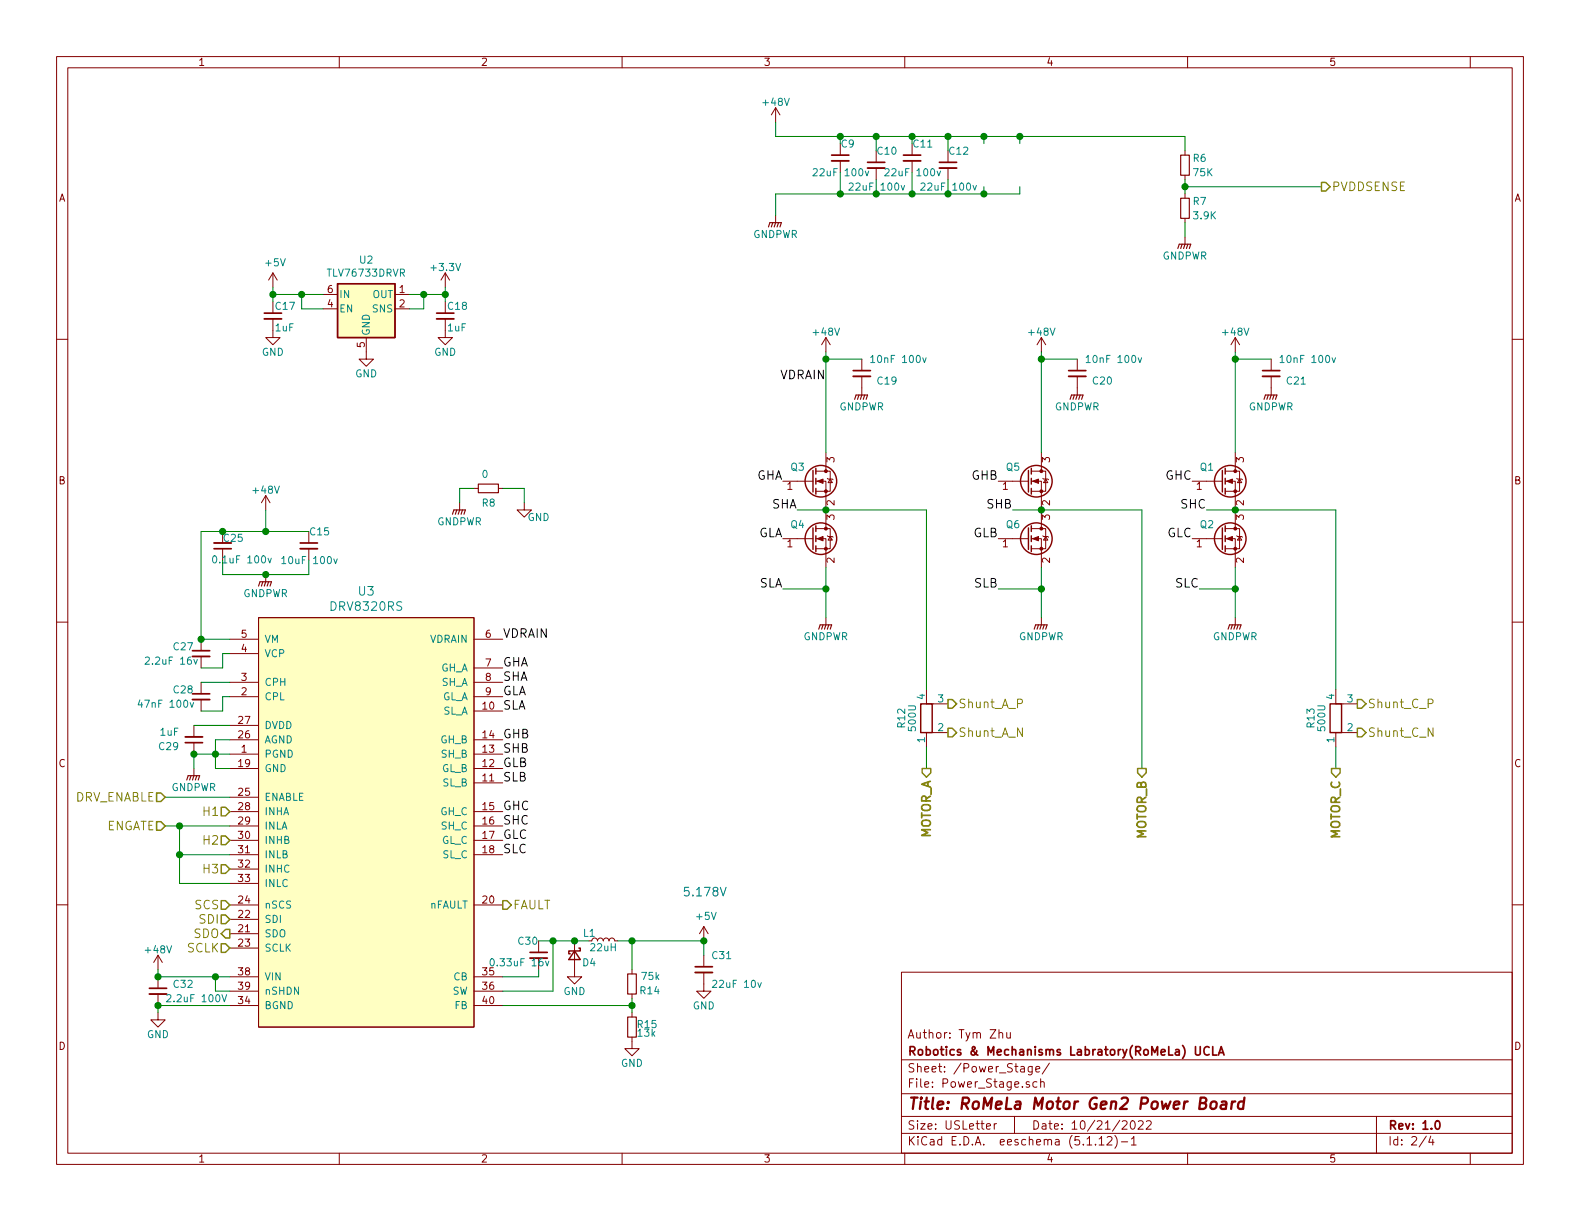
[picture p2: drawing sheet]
EESchema Schematic File Version 4
EELAYER 30 0
EELAYER END
$Descr USLetter 11000 8500
encoding utf-8
Sheet 2 4
Title "RoMeLa Motor Gen2 Power Board"
Date "10/21/2022"
Rev "1.0"
Comp "Robotics & Mechanisms Labratory(RoMeLa) UCLA"
Comment1 "Author: Tym Zhu"
Comment2 ""
Comment3 ""
Comment4 ""
$EndDescr
Text HLabel 1150 5750 0    60   Input ~ 0
ENGATE
Text HLabel 1600 5650 0    60   Input ~ 0
H1
Text HLabel 1600 5850 0    60   Input ~ 0
H2
Text HLabel 1600 6050 0    60   Input ~ 0
H3
Text HLabel 1600 6300 0    60   Input ~ 0
SCS
Text HLabel 1600 6600 0    60   Input ~ 0
SCLK
Text HLabel 1600 6400 0    60   Input ~ 0
SDI
Text HLabel 1600 6500 0    60   Output ~ 0
SDO
Text HLabel 3500 6300 2    60   Output ~ 0
FAULT
Text Label 3500 4650 0    60   ~ 0
GHA
Text Label 3500 4750 0    60   ~ 0
SHA
Text Label 3500 4950 0    60   ~ 0
SLA
Text Label 3500 4850 0    60   ~ 0
GLA
Text Label 3500 5350 0    60   ~ 0
GLB
Text Label 3500 5450 0    60   ~ 0
SLB
Text Label 3500 5250 0    60   ~ 0
SHB
Text Label 3500 5150 0    60   ~ 0
GHB
Text Label 3500 5650 0    60   ~ 0
GHC
Text Label 3500 5750 0    60   ~ 0
SHC
Text Label 3500 5950 0    60   ~ 0
SLC
Text Label 3500 5850 0    60   ~ 0
GLC
$Comp
L Motor_Gen2P-rescue:C_Small-Device C28
U 1 1
P 1400 4850
F 0 "C28" H 1200 4900 50  0000 L CNN
F 1 "47nF 100v" H 950 4800 50  0000 L CNN
F 2 "Capacitor_SMD:C_0603_1608Metric" H 1400 4850 50  0001 C CNN
F 3 "" H 1400 4850 50  0000 C CNN
	1    1400 4850
	1    0    0    -1  
$EndComp
$Comp
L Motor_Gen2P-rescue:C_Small-Device C25
U 1 1
P 1550 3800
F 0 "C25" H 1400 3750 50  0000 L CNN
F 1 "0.1uF 100v" H 1200 3900 50  0000 L CNN
F 2 "Capacitor_SMD:C_0603_1608Metric" H 1550 3800 50  0001 C CNN
F 3 "" H 1550 3800 50  0000 C CNN
	1    1550 3800
	-1   0    0    1   
$EndComp
$Comp
L Motor_Gen2P-rescue:C_Small-Device C27
U 1 1
P 1400 4550
F 0 "C27" H 1200 4600 50  0000 L CNN
F 1 "2.2uF 16v" H 1000 4500 50  0000 L CNN
F 2 "Capacitor_SMD:C_0603_1608Metric" H 1400 4550 50  0001 C CNN
F 3 "" H 1400 4550 50  0000 C CNN
	1    1400 4550
	1    0    0    -1  
$EndComp
$Comp
L Motor_Gen2P-rescue:C_Small-Device C29
U 1 1
P 1350 5150
F 0 "C29" H 1450 5200 50  0000 L CNN
F 1 "1uF" H 1450 5100 50  0000 L CNN
F 2 "Capacitor_SMD:C_0603_1608Metric" H 1350 5150 50  0001 C CNN
F 3 "" H 1350 5150 50  0000 C CNN
	1    1350 5150
	-1   0    0    1   
$EndComp
Text Label 5550 3550 2    60   ~ 0
SHA
Text Label 5450 3350 2    60   ~ 0
GHA
Text Label 5450 3750 2    60   ~ 0
GLA
Text Label 5450 4100 2    60   ~ 0
SLA
Wire Wire Line
	5750 4100 5450 4100
$Comp
L Motor_Gen2P-rescue:+48V-power #PWR029
U 1 1
P 5750 2450
F 0 "#PWR029" H 5750 2300 50  0001 C CNN
F 1 "+48V" H 5750 2590 50  0000 C CNN
F 2 "" H 5750 2450 50  0000 C CNN
F 3 "" H 5750 2450 50  0000 C CNN
	1    5750 2450
	1    0    0    -1  
$EndComp
$Comp
L Motor_Gen2P-rescue:C_Small-Device C19
U 1 1
P 6000 2600
F 0 "C19" H 6100 2550 50  0000 L CNN
F 1 "10nF 100v" H 6050 2700 50  0000 L CNN
F 2 "Capacitor_SMD:C_0603_1608Metric" H 6000 2600 50  0001 C CNN
F 3 "" H 6000 2600 50  0000 C CNN
	1    6000 2600
	1    0    0    -1  
$EndComp
Wire Wire Line
	5750 2450 5750 2500
Wire Wire Line
	6000 2500 5750 2500
Text HLabel 7950 5350 3    60   Output ~ 12
MOTOR_B
Text Label 7050 3550 2    60   ~ 0
SHB
Text Label 6950 3350 2    60   ~ 0
GHB
Text Label 6950 3750 2    60   ~ 0
GLB
Text Label 6950 4100 2    60   ~ 0
SLB
Wire Wire Line
	7250 4100 6950 4100
$Comp
L Motor_Gen2P-rescue:+48V-power #PWR030
U 1 1
P 7250 2450
F 0 "#PWR030" H 7250 2300 50  0001 C CNN
F 1 "+48V" H 7250 2590 50  0000 C CNN
F 2 "" H 7250 2450 50  0000 C CNN
F 3 "" H 7250 2450 50  0000 C CNN
	1    7250 2450
	1    0    0    -1  
$EndComp
$Comp
L Motor_Gen2P-rescue:C_Small-Device C20
U 1 1
P 7500 2600
F 0 "C20" H 7600 2550 50  0000 L CNN
F 1 "10nF 100v" H 7550 2700 50  0000 L CNN
F 2 "Capacitor_SMD:C_0603_1608Metric" H 7500 2600 50  0001 C CNN
F 3 "" H 7500 2600 50  0000 C CNN
	1    7500 2600
	1    0    0    -1  
$EndComp
Wire Wire Line
	7250 2450 7250 2500
Wire Wire Line
	7500 2500 7250 2500
Connection ~ 7250 2500
Text Label 8400 3550 2    60   ~ 0
SHC
Text Label 8300 3350 2    60   ~ 0
GHC
Text Label 8300 3750 2    60   ~ 0
GLC
Text Label 8350 4100 2    60   ~ 0
SLC
$Comp
L Motor_Gen2P-rescue:+48V-power #PWR031
U 1 1
P 8600 2450
F 0 "#PWR031" H 8600 2300 50  0001 C CNN
F 1 "+48V" H 8600 2590 50  0000 C CNN
F 2 "" H 8600 2450 50  0000 C CNN
F 3 "" H 8600 2450 50  0000 C CNN
	1    8600 2450
	1    0    0    -1  
$EndComp
$Comp
L Motor_Gen2P-rescue:C_Small-Device C21
U 1 1
P 8850 2600
F 0 "C21" H 8950 2550 50  0000 L CNN
F 1 "10nF 100v" H 8900 2700 50  0000 L CNN
F 2 "Capacitor_SMD:C_0603_1608Metric" H 8850 2600 50  0001 C CNN
F 3 "" H 8850 2600 50  0000 C CNN
	1    8850 2600
	1    0    0    -1  
$EndComp
Wire Wire Line
	8600 2450 8600 2500
Wire Wire Line
	8850 2500 8600 2500
Connection ~ 8600 2500
Text HLabel 9450 4900 2    60   Output ~ 0
Shunt_C_P
Text HLabel 9450 5100 2    60   Output ~ 0
Shunt_C_N
$Comp
L Motor_Gen2P-rescue:+48V-power #PWR021
U 1 1
P 5400 850
F 0 "#PWR021" H 5400 700 50  0001 C CNN
F 1 "+48V" H 5400 990 50  0000 C CNN
F 2 "" H 5400 850 50  0000 C CNN
F 3 "" H 5400 850 50  0000 C CNN
	1    5400 850 
	1    0    0    -1  
$EndComp
$Comp
L Motor_Gen2P-rescue:C_Small-Device C9
U 1 1
P 5850 1100
F 0 "C9" H 5850 1200 50  0000 L CNN
F 1 "22uF 100v" H 5650 1000 50  0000 L CNN
F 2 "Capacitor_SMD:C_2220_5650Metric" H 5850 1100 50  0001 C CNN
F 3 "" H 5850 1100 50  0000 C CNN
	1    5850 1100
	1    0    0    -1  
$EndComp
Wire Wire Line
	5400 850  5400 950 
Wire Wire Line
	5400 950  5850 950 
Wire Wire Line
	5850 1000 5850 950 
Connection ~ 5850 950 
Wire Wire Line
	5850 1200 5850 1350
Wire Wire Line
	5400 1350 5850 1350
$Comp
L Motor_Gen2P-rescue:R_Small-Device R6
U 1 1
P 8250 1150
F 0 "R6" H 8300 1200 50  0000 L CNN
F 1 "75K" H 8300 1100 50  0000 L CNN
F 2 "Resistor_SMD:R_0402_1005Metric" H 8250 1150 50  0001 C CNN
F 3 "" H 8250 1150 50  0000 C CNN
	1    8250 1150
	1    0    0    -1  
$EndComp
$Comp
L Motor_Gen2P-rescue:R_Small-Device R7
U 1 1
P 8250 1450
F 0 "R7" H 8300 1500 50  0000 L CNN
F 1 "3.9K" H 8300 1400 50  0000 L CNN
F 2 "Resistor_SMD:R_0402_1005Metric" H 8250 1450 50  0001 C CNN
F 3 "" H 8250 1450 50  0000 C CNN
	1    8250 1450
	1    0    0    -1  
$EndComp
Wire Wire Line
	8250 1550 8250 1650
Wire Wire Line
	8250 1250 8250 1300
Connection ~ 8250 1300
Wire Wire Line
	8250 950  8250 1050
Text HLabel 9200 1300 2    60   Output ~ 0
PVDDSENSE
$Comp
L Motor_Gen2P-rescue:GNDPWR-power #PWR035
U 1 1
P 3200 3500
F 0 "#PWR035" H 3200 3300 50  0001 C CNN
F 1 "GNDPWR" H 3200 3370 50  0000 C CNN
F 2 "" H 3200 3450 50  0000 C CNN
F 3 "" H 3200 3450 50  0000 C CNN
	1    3200 3500
	1    0    0    -1  
$EndComp
$Comp
L Motor_Gen2P-rescue:GNDPWR-power #PWR022
U 1 1
P 5400 1500
F 0 "#PWR022" H 5400 1300 50  0001 C CNN
F 1 "GNDPWR" H 5400 1370 50  0000 C CNN
F 2 "" H 5400 1450 50  0000 C CNN
F 3 "" H 5400 1450 50  0000 C CNN
	1    5400 1500
	1    0    0    -1  
$EndComp
$Comp
L Motor_Gen2P-rescue:GNDPWR-power #PWR032
U 1 1
P 6000 2700
F 0 "#PWR032" H 6000 2500 50  0001 C CNN
F 1 "GNDPWR" H 6000 2570 50  0000 C CNN
F 2 "" H 6000 2650 50  0000 C CNN
F 3 "" H 6000 2650 50  0000 C CNN
	1    6000 2700
	1    0    0    -1  
$EndComp
$Comp
L Motor_Gen2P-rescue:GNDPWR-power #PWR033
U 1 1
P 7500 2700
F 0 "#PWR033" H 7500 2500 50  0001 C CNN
F 1 "GNDPWR" H 7500 2570 50  0000 C CNN
F 2 "" H 7500 2650 50  0000 C CNN
F 3 "" H 7500 2650 50  0000 C CNN
	1    7500 2700
	1    0    0    -1  
$EndComp
$Comp
L Motor_Gen2P-rescue:GNDPWR-power #PWR034
U 1 1
P 8850 2700
F 0 "#PWR034" H 8850 2500 50  0001 C CNN
F 1 "GNDPWR" H 8850 2570 50  0000 C CNN
F 2 "" H 8850 2650 50  0000 C CNN
F 3 "" H 8850 2650 50  0000 C CNN
	1    8850 2700
	1    0    0    -1  
$EndComp
$Comp
L Motor_Gen2P-rescue:GNDPWR-power #PWR039
U 1 1
P 5750 4300
F 0 "#PWR039" H 5750 4100 50  0001 C CNN
F 1 "GNDPWR" H 5750 4170 50  0000 C CNN
F 2 "" H 5750 4250 50  0000 C CNN
F 3 "" H 5750 4250 50  0000 C CNN
	1    5750 4300
	1    0    0    -1  
$EndComp
$Comp
L Motor_Gen2P-rescue:GNDPWR-power #PWR040
U 1 1
P 7250 4300
F 0 "#PWR040" H 7250 4100 50  0001 C CNN
F 1 "GNDPWR" H 7250 4170 50  0000 C CNN
F 2 "" H 7250 4250 50  0000 C CNN
F 3 "" H 7250 4250 50  0000 C CNN
	1    7250 4300
	1    0    0    -1  
$EndComp
$Comp
L Motor_Gen2P-rescue:GNDPWR-power #PWR041
U 1 1
P 8600 4300
F 0 "#PWR041" H 8600 4100 50  0001 C CNN
F 1 "GNDPWR" H 8600 4170 50  0000 C CNN
F 2 "" H 8600 4250 50  0000 C CNN
F 3 "" H 8600 4250 50  0000 C CNN
	1    8600 4300
	1    0    0    -1  
$EndComp
$Comp
L Motor_Gen2P-rescue:GND-power #PWR036
U 1 1
P 3650 3500
F 0 "#PWR036" H 3650 3250 50  0001 C CNN
F 1 "GND" H 3750 3400 50  0000 C CNN
F 2 "" H 3650 3500 50  0000 C CNN
F 3 "" H 3650 3500 50  0000 C CNN
	1    3650 3500
	1    0    0    -1  
$EndComp
Wire Wire Line
	3200 3500 3200 3400
Wire Wire Line
	3650 3400 3650 3500
Wire Wire Line
	5750 4100 5750 4300
Wire Wire Line
	7250 4100 7250 4300
Wire Wire Line
	5400 1350 5400 1500
Wire Wire Line
	8250 1300 8250 1350
$Comp
L Motor_Gen2P-rescue:+48V-power #PWR?
U 1 1
P 1100 6750
AR Path="/5E32DB76" Ref="#PWR?"  Part="1" 
AR Path="/58280BEC/5E32DB76" Ref="#PWR044"  Part="1" 
F 0 "#PWR044" H 1100 6600 50  0001 C CNN
F 1 "+48V" H 1100 6890 50  0000 C CNN
F 2 "" H 1100 6750 50  0000 C CNN
F 3 "" H 1100 6750 50  0000 C CNN
	1    1100 6750
	1    0    0    -1  
$EndComp
$Comp
L Motor_Gen2P-rescue:C_Small-Device C?
U 1 1
P 1100 6900
AR Path="/5E32DB7C" Ref="C?"  Part="1" 
AR Path="/58280BEC/5E32DB7C" Ref="C32"  Part="1" 
F 0 "C32" H 1200 6950 50  0000 L CNN
F 1 "2.2uF 100V" H 1150 6850 50  0000 L CNN
F 2 "Capacitor_SMD:C_1206_3216Metric" H 1100 6900 50  0001 C CNN
F 3 "" H 1100 6900 50  0000 C CNN
	1    1100 6900
	1    0    0    -1  
$EndComp
$Comp
L Motor_Gen2P-rescue:GND-power #PWR?
U 1 1
P 1100 7050
AR Path="/5E32DB82" Ref="#PWR?"  Part="1" 
AR Path="/58280BEC/5E32DB82" Ref="#PWR047"  Part="1" 
F 0 "#PWR047" H 1100 6800 50  0001 C CNN
F 1 "GND" H 1100 6900 50  0000 C CNN
F 2 "" H 1100 7050 50  0000 C CNN
F 3 "" H 1100 7050 50  0000 C CNN
	1    1100 7050
	1    0    0    -1  
$EndComp
Wire Wire Line
	1100 6750 1100 6800
Wire Wire Line
	1100 6800 1500 6800
Wire Wire Line
	1100 7050 1100 7000
Wire Wire Line
	1100 7000 1600 7000
$Comp
L Motor_Gen2P-rescue:DRV8320RS-RoMeLa_Motor U3
U 1 1
P 1800 4300
F 0 "U3" H 2550 4487 60  0000 C CNN
F 1 "DRV8320RS" H 2550 4381 60  0000 C CNN
F 2 "Package_DFN_QFN:Texas_S-PVQFN-N40_EP4.15x4.15mm" H 2350 4050 60  0001 C CNN
F 3 "" H 2350 4050 60  0001 C CNN
	1    1800 4300
	1    0    0    -1  
$EndComp
Wire Wire Line
	1600 5750 1250 5750
Wire Wire Line
	1600 5950 1250 5950
Wire Wire Line
	1250 5950 1250 5750
Connection ~ 1250 5750
Wire Wire Line
	1250 5750 1150 5750
Wire Wire Line
	1600 6150 1250 6150
Wire Wire Line
	1250 6150 1250 5950
Connection ~ 1250 5950
Text Label 3500 4450 0    60   ~ 0
VDRAIN
Text Label 5750 2650 2    60   ~ 0
VDRAIN
Connection ~ 1100 6800
Connection ~ 1100 7000
$Comp
L Motor_Gen2P-rescue:L_Small-Device L?
U 1 1
P 4200 6550
AR Path="/5E32DBC7" Ref="L?"  Part="1" 
AR Path="/58280BEC/5E32DBC7" Ref="L1"  Part="1" 
F 0 "L1" V 4250 6600 50  0000 L CNN
F 1 "22uH" V 4150 6450 50  0000 L CNN
F 2 "RoMeLa_Motor:L_Taiyo-Yuden_DND4040WK" H 4200 6550 50  0001 C CNN
F 3 "" H 4200 6550 50  0000 C CNN
	1    4200 6550
	0    -1   -1   0   
$EndComp
$Comp
L Motor_Gen2P-rescue:C_Small-Device C?
U 1 1
P 3750 6650
AR Path="/5E32DBC1" Ref="C?"  Part="1" 
AR Path="/58280BEC/5E32DBC1" Ref="C30"  Part="1" 
F 0 "C30" H 3600 6750 50  0000 L CNN
F 1 "0.33uF 16v" H 3400 6600 50  0000 L CNN
F 2 "Capacitor_SMD:C_0603_1608Metric" H 3750 6650 50  0001 C CNN
F 3 "" H 3750 6650 50  0000 C CNN
	1    3750 6650
	1    0    0    -1  
$EndComp
$Comp
L Motor_Gen2P-rescue:D_Schottky_Small-Device D?
U 1 1
P 4000 6650
AR Path="/5E32DBBB" Ref="D?"  Part="1" 
AR Path="/58280BEC/5E32DBBB" Ref="D4"  Part="1" 
F 0 "D4" V 4050 6700 50  0000 L CNN
F 1 "D_Schottky_Small" H 3720 6570 50  0001 L CNN
F 2 "Diode_SMD:D_TUMD2" V 4000 6650 50  0001 C CNN
F 3 "" V 4000 6650 50  0000 C CNN
	1    4000 6650
	0    1    1    0   
$EndComp
$Comp
L Motor_Gen2P-rescue:GND-power #PWR?
U 1 1
P 4900 6850
AR Path="/5E32DBB5" Ref="#PWR?"  Part="1" 
AR Path="/58280BEC/5E32DBB5" Ref="#PWR046"  Part="1" 
F 0 "#PWR046" H 4900 6600 50  0001 C CNN
F 1 "GND" H 4900 6700 50  0000 C CNN
F 2 "" H 4900 6850 50  0000 C CNN
F 3 "" H 4900 6850 50  0000 C CNN
	1    4900 6850
	1    0    0    -1  
$EndComp
$Comp
L Motor_Gen2P-rescue:R_Small-Device R?
U 1 1
P 4400 7150
AR Path="/5E32DBAF" Ref="R?"  Part="1" 
AR Path="/58280BEC/5E32DBAF" Ref="R15"  Part="1" 
F 0 "R15" H 4430 7170 50  0000 L CNN
F 1 "13k" H 4430 7110 50  0000 L CNN
F 2 "Resistor_SMD:R_0402_1005Metric" H 4400 7150 50  0001 C CNN
F 3 "" H 4400 7150 50  0000 C CNN
	1    4400 7150
	1    0    0    -1  
$EndComp
$Comp
L Motor_Gen2P-rescue:R_Small-Device R?
U 1 1
P 4400 6850
AR Path="/5E32DBA9" Ref="R?"  Part="1" 
AR Path="/58280BEC/5E32DBA9" Ref="R14"  Part="1" 
F 0 "R14" H 4200 6900 50  0000 L CNN
F 1 "75k" H 4200 6800 50  0000 L CNN
F 2 "Resistor_SMD:R_0402_1005Metric" H 4400 6850 50  0001 C CNN
F 3 "" H 4400 6850 50  0000 C CNN
	1    4400 6850
	-1   0    0    1   
$EndComp
$Comp
L Motor_Gen2P-rescue:C_Small-Device C?
U 1 1
P 4900 6750
AR Path="/5E32DBA3" Ref="C?"  Part="1" 
AR Path="/58280BEC/5E32DBA3" Ref="C31"  Part="1" 
F 0 "C31" H 4950 6850 50  0000 L CNN
F 1 "22uF 10v" H 4950 6650 50  0000 L CNN
F 2 "Capacitor_SMD:C_1206_3216Metric" H 4900 6750 50  0001 C CNN
F 3 "" H 4900 6750 50  0000 C CNN
	1    4900 6750
	1    0    0    -1  
$EndComp
Wire Wire Line
	3750 6800 3750 6750
Wire Wire Line
	3750 6550 3850 6550
Connection ~ 3850 6550
Wire Wire Line
	3500 6900 3850 6900
Wire Wire Line
	3850 6900 3850 6550
Wire Wire Line
	4900 6550 4900 6650
Wire Wire Line
	4300 6550 4400 6550
$Comp
L Motor_Gen2P-rescue:GND-power #PWR?
U 1 1
P 4000 6750
AR Path="/5E406B98" Ref="#PWR?"  Part="1" 
AR Path="/58280BEC/5E406B98" Ref="#PWR045"  Part="1" 
F 0 "#PWR045" H 4000 6500 50  0001 C CNN
F 1 "GND" H 4000 6600 50  0000 C CNN
F 2 "" H 4000 6750 50  0000 C CNN
F 3 "" H 4000 6750 50  0000 C CNN
	1    4000 6750
	1    0    0    -1  
$EndComp
Wire Wire Line
	3500 7000 4400 7000
Wire Wire Line
	4400 7000 4400 6950
Wire Wire Line
	4400 7050 4400 7000
Connection ~ 4400 7000
$Comp
L Motor_Gen2P-rescue:GND-power #PWR?
U 1 1
P 4400 7250
AR Path="/5E421826" Ref="#PWR?"  Part="1" 
AR Path="/58280BEC/5E421826" Ref="#PWR048"  Part="1" 
F 0 "#PWR048" H 4400 7000 50  0001 C CNN
F 1 "GND" H 4400 7100 50  0000 C CNN
F 2 "" H 4400 7250 50  0000 C CNN
F 3 "" H 4400 7250 50  0000 C CNN
	1    4400 7250
	1    0    0    -1  
$EndComp
Wire Wire Line
	4400 6750 4400 6550
Connection ~ 4400 6550
Wire Wire Line
	4400 6550 4900 6550
Wire Wire Line
	3500 6800 3750 6800
Wire Wire Line
	3850 6550 4000 6550
Connection ~ 4000 6550
Wire Wire Line
	4000 6550 4100 6550
Wire Wire Line
	1600 6900 1500 6900
Wire Wire Line
	1500 6900 1500 6800
Connection ~ 1500 6800
Wire Wire Line
	1500 6800 1600 6800
Wire Wire Line
	1400 4750 1600 4750
Wire Wire Line
	1400 4950 1550 4950
Wire Wire Line
	1550 4950 1550 4850
Wire Wire Line
	1550 4850 1600 4850
Wire Wire Line
	1400 4650 1550 4650
Wire Wire Line
	1550 4650 1550 4550
Wire Wire Line
	1550 4550 1600 4550
Wire Wire Line
	1600 4450 1400 4450
Wire Wire Line
	1350 5050 1600 5050
$Comp
L Motor_Gen2P-rescue:+48V-power #PWR037
U 1 1
P 1850 3550
F 0 "#PWR037" H 1850 3400 50  0001 C CNN
F 1 "+48V" H 1850 3690 50  0000 C CNN
F 2 "" H 1850 3550 50  0000 C CNN
F 3 "" H 1850 3550 50  0000 C CNN
	1    1850 3550
	1    0    0    -1  
$EndComp
Wire Wire Line
	1850 3550 1850 3700
$Comp
L Motor_Gen2P-rescue:GNDPWR-power #PWR038
U 1 1
P 1850 4000
F 0 "#PWR038" H 1850 3800 50  0001 C CNN
F 1 "GNDPWR" H 1850 3870 50  0000 C CNN
F 2 "" H 1850 3950 50  0000 C CNN
F 3 "" H 1850 3950 50  0000 C CNN
	1    1850 4000
	1    0    0    -1  
$EndComp
Wire Wire Line
	2150 3700 1850 3700
Wire Wire Line
	1850 4000 2150 4000
Wire Wire Line
	2150 4000 2150 3900
Wire Wire Line
	1550 3700 1850 3700
Connection ~ 1850 3700
Wire Wire Line
	1550 3900 1550 4000
Wire Wire Line
	1550 4000 1850 4000
Connection ~ 1850 4000
Wire Wire Line
	1500 5150 1500 5250
Wire Wire Line
	1500 5250 1350 5250
Wire Wire Line
	1500 5150 1600 5150
$Comp
L Motor_Gen2P-rescue:GNDPWR-power #PWR042
U 1 1
P 1350 5350
F 0 "#PWR042" H 1350 5150 50  0001 C CNN
F 1 "GNDPWR" H 1350 5220 50  0000 C CNN
F 2 "" H 1350 5300 50  0000 C CNN
F 3 "" H 1350 5300 50  0000 C CNN
	1    1350 5350
	1    0    0    -1  
$EndComp
Wire Wire Line
	1350 5250 1350 5350
Connection ~ 1350 5250
Text Notes 4750 6250 0    60   ~ 0
5.178V
Wire Wire Line
	1600 5250 1500 5250
Connection ~ 1500 5250
Wire Wire Line
	1600 5350 1500 5350
Wire Wire Line
	1500 5350 1500 5250
Connection ~ 5750 4100
Connection ~ 7250 4100
Wire Wire Line
	5750 2500 5750 3150
Connection ~ 5750 2500
Wire Wire Line
	1550 3700 1400 3700
Wire Wire Line
	1400 3700 1400 4450
Connection ~ 1550 3700
Connection ~ 1400 4450
Text HLabel 6450 5350 3    60   Output ~ 12
MOTOR_A
Wire Wire Line
	8350 4100 8600 4100
Connection ~ 8600 4100
Wire Wire Line
	8600 4300 8600 4100
Wire Wire Line
	9300 3550 9300 4800
Wire Wire Line
	9300 5200 9300 5350
Text HLabel 9300 5350 3    60   Output ~ 12
MOTOR_C
$Comp
L Motor_Gen2P-rescue:+3.3V-power #PWR?
U 1 1
P 3100 2000
AR Path="/5E75B6ED" Ref="#PWR?"  Part="1" 
AR Path="/58280BEC/5E75B6ED" Ref="#PWR025"  Part="1" 
F 0 "#PWR025" H 3100 1850 50  0001 C CNN
F 1 "+3.3V" H 3100 2140 50  0000 C CNN
F 2 "" H 3100 2000 50  0000 C CNN
F 3 "" H 3100 2000 50  0000 C CNN
	1    3100 2000
	1    0    0    -1  
$EndComp
$Comp
L Motor_Gen2P-rescue:TLV76733DRVR-RoMeLa_Motor U2
U 1 1
P 2550 2150
F 0 "U2" H 2550 2492 50  0000 C CNN
F 1 "TLV76733DRVR" H 2550 2401 50  0000 C CNN
F 2 "Package_SON:WSON-6-1EP_2x2mm_P0.65mm_EP1x1.6mm" H 2550 2475 50  0001 C CIN
F 3 "" H 2550 2200 50  0001 C CNN
	1    2550 2150
	1    0    0    -1  
$EndComp
Wire Wire Line
	2850 2050 2950 2050
Wire Wire Line
	3100 2050 3100 2000
Wire Wire Line
	2250 2150 2100 2150
Wire Wire Line
	2100 2150 2100 2050
Wire Wire Line
	2100 2050 2250 2050
Wire Wire Line
	2100 2050 1900 2050
Wire Wire Line
	1900 2050 1900 2000
Connection ~ 2100 2050
$Comp
L Motor_Gen2P-rescue:GND-power #PWR?
U 1 1
P 2550 2450
AR Path="/5828F3AC/5E820A3D" Ref="#PWR?"  Part="1" 
AR Path="/58280BEC/5E820A3D" Ref="#PWR028"  Part="1" 
F 0 "#PWR028" H 2550 2200 50  0001 C CNN
F 1 "GND" H 2550 2300 50  0000 C CNN
F 2 "" H 2550 2450 50  0000 C CNN
F 3 "" H 2550 2450 50  0000 C CNN
	1    2550 2450
	1    0    0    -1  
$EndComp
$Comp
L Motor_Gen2P-rescue:GND-power #PWR?
U 1 1
P 1900 2300
AR Path="/5828F3AC/5E820A43" Ref="#PWR?"  Part="1" 
AR Path="/58280BEC/5E820A43" Ref="#PWR026"  Part="1" 
F 0 "#PWR026" H 1900 2050 50  0001 C CNN
F 1 "GND" H 1900 2150 50  0000 C CNN
F 2 "" H 1900 2300 50  0000 C CNN
F 3 "" H 1900 2300 50  0000 C CNN
	1    1900 2300
	1    0    0    -1  
$EndComp
$Comp
L Motor_Gen2P-rescue:C_Small-Device C?
U 1 1
P 1900 2200
AR Path="/5828F3AC/5E820A4A" Ref="C?"  Part="1" 
AR Path="/58280BEC/5E820A4A" Ref="C17"  Part="1" 
F 0 "C17" H 1910 2270 50  0000 L CNN
F 1 "1uF" H 1910 2120 50  0000 L CNN
F 2 "Capacitor_SMD:C_0603_1608Metric" H 1900 2200 50  0001 C CNN
F 3 "" H 1900 2200 50  0000 C CNN
	1    1900 2200
	1    0    0    -1  
$EndComp
Wire Wire Line
	1900 2050 1900 2100
Connection ~ 1900 2050
$Comp
L Motor_Gen2P-rescue:GND-power #PWR?
U 1 1
P 3100 2300
AR Path="/5828F3AC/5E820A52" Ref="#PWR?"  Part="1" 
AR Path="/58280BEC/5E820A52" Ref="#PWR027"  Part="1" 
F 0 "#PWR027" H 3100 2050 50  0001 C CNN
F 1 "GND" H 3100 2150 50  0000 C CNN
F 2 "" H 3100 2300 50  0000 C CNN
F 3 "" H 3100 2300 50  0000 C CNN
	1    3100 2300
	1    0    0    -1  
$EndComp
$Comp
L Motor_Gen2P-rescue:C_Small-Device C?
U 1 1
P 3100 2200
AR Path="/5828F3AC/5E820A58" Ref="C?"  Part="1" 
AR Path="/58280BEC/5E820A58" Ref="C18"  Part="1" 
F 0 "C18" H 3110 2270 50  0000 L CNN
F 1 "1uF" H 3110 2120 50  0000 L CNN
F 2 "Capacitor_SMD:C_0603_1608Metric" H 3100 2200 50  0001 C CNN
F 3 "" H 3100 2200 50  0000 C CNN
	1    3100 2200
	1    0    0    -1  
$EndComp
Wire Wire Line
	3100 2050 3100 2100
Connection ~ 3100 2050
Wire Wire Line
	2850 2150 2950 2150
Wire Wire Line
	2950 2150 2950 2050
Connection ~ 2950 2050
Wire Wire Line
	2950 2050 3100 2050
$Comp
L Motor_Gen2P-rescue:+5V-power #PWR024
U 1 1
P 1900 2000
F 0 "#PWR024" H 1900 1850 50  0001 C CNN
F 1 "+5V" H 1915 2173 50  0000 C CNN
F 2 "" H 1900 2000 50  0001 C CNN
F 3 "" H 1900 2000 50  0001 C CNN
	1    1900 2000
	1    0    0    -1  
$EndComp
$Comp
L Motor_Gen2P-rescue:+5V-power #PWR043
U 1 1
P 4900 6550
F 0 "#PWR043" H 4900 6400 50  0001 C CNN
F 1 "+5V" H 4915 6723 50  0000 C CNN
F 2 "" H 4900 6550 50  0001 C CNN
F 3 "" H 4900 6550 50  0001 C CNN
	1    4900 6550
	1    0    0    -1  
$EndComp
Connection ~ 4900 6550
$Comp
L Motor_Gen2P-rescue:C_Small-Device C10
U 1 1
P 6100 1150
F 0 "C10" H 6100 1250 50  0000 L CNN
F 1 "22uF 100v" H 5900 1000 50  0000 L CNN
F 2 "Capacitor_SMD:C_2220_5650Metric" H 6100 1150 50  0001 C CNN
F 3 "" H 6100 1150 50  0000 C CNN
	1    6100 1150
	1    0    0    -1  
$EndComp
$Comp
L Motor_Gen2P-rescue:C_Small-Device C11
U 1 1
P 6350 1100
F 0 "C11" H 6350 1200 50  0000 L CNN
F 1 "22uF 100v" H 6150 1000 50  0000 L CNN
F 2 "Capacitor_SMD:C_2220_5650Metric" H 6350 1100 50  0001 C CNN
F 3 "" H 6350 1100 50  0000 C CNN
	1    6350 1100
	1    0    0    -1  
$EndComp
$Comp
L Motor_Gen2P-rescue:C_Small-Device C12
U 1 1
P 6600 1150
F 0 "C12" H 6600 1250 50  0000 L CNN
F 1 "22uF 100v" H 6400 1000 50  0000 L CNN
F 2 "Capacitor_SMD:C_2220_5650Metric" H 6600 1150 50  0001 C CNN
F 3 "" H 6600 1150 50  0000 C CNN
	1    6600 1150
	1    0    0    -1  
$EndComp
$Comp
L Motor_Gen2P-rescue:C_Small-Device C15
U 1 1
P 2150 3800
F 0 "C15" H 2150 3900 50  0000 L CNN
F 1 "10uF 100v" H 1950 3700 50  0000 L CNN
F 2 "Capacitor_SMD:C_1210_3225Metric" H 2150 3800 50  0001 C CNN
F 3 "" H 2150 3800 50  0000 C CNN
	1    2150 3800
	1    0    0    -1  
$EndComp
Wire Wire Line
	5850 950  6100 950 
Wire Wire Line
	6100 1050 6100 950 
Connection ~ 6100 950 
Wire Wire Line
	6100 950  6350 950 
Wire Wire Line
	6350 1000 6350 950 
Connection ~ 6350 950 
Wire Wire Line
	6350 950  6600 950 
Wire Wire Line
	6600 1050 6600 950 
Connection ~ 6600 950 
Wire Wire Line
	6600 950  6850 950 
Wire Wire Line
	6850 1000 6850 950 
Connection ~ 6850 950 
Wire Wire Line
	6850 950  7100 950 
Wire Wire Line
	7100 1000 7100 950 
Connection ~ 7100 950 
Connection ~ 5850 1350
Wire Wire Line
	6100 1250 6100 1350
Connection ~ 6100 1350
Wire Wire Line
	6100 1350 5850 1350
Wire Wire Line
	6350 1200 6350 1350
Connection ~ 6350 1350
Wire Wire Line
	6350 1350 6100 1350
Wire Wire Line
	6600 1250 6600 1350
Connection ~ 6600 1350
Wire Wire Line
	6600 1350 6350 1350
Wire Wire Line
	6850 1300 6850 1350
Connection ~ 6850 1350
Wire Wire Line
	6850 1350 6600 1350
Wire Wire Line
	7100 1300 7100 1350
Wire Wire Line
	7100 1350 6850 1350
Wire Wire Line
	7100 950  8250 950 
$Comp
L Motor_Gen2P-rescue:GNDPWR-power #PWR0117
U 1 1
P 8250 1650
F 0 "#PWR0117" H 8250 1450 50  0001 C CNN
F 1 "GNDPWR" H 8250 1520 50  0000 C CNN
F 2 "" H 8250 1600 50  0000 C CNN
F 3 "" H 8250 1600 50  0000 C CNN
	1    8250 1650
	1    0    0    -1  
$EndComp
Wire Wire Line
	3500 3400 3650 3400
Wire Wire Line
	3200 3400 3300 3400
$Comp
L Motor_Gen2P-rescue:R_Small-Device R8
U 1 1
P 3400 3400
F 0 "R8" V 3500 3350 50  0000 L CNN
F 1 "0" V 3300 3350 50  0000 L CNN
F 2 "NetTie:NetTie-2_SMD_Pad0.5mm" H 3400 3400 50  0001 C CNN
F 3 "" H 3400 3400 50  0000 C CNN
	1    3400 3400
	0    1    1    0   
$EndComp
Text HLabel 1150 5550 0    60   Input ~ 0
DRV_ENABLE
Wire Wire Line
	1150 5550 1600 5550
$Comp
L Motor_Gen2P-rescue:Q_NMOS_GSD-Device Q1
U 1 1
P 8500 3350
F 0 "Q1" H 8350 3450 50  0000 L CNN
F 1 "NMOS" H 8704 3305 50  0001 L CNN
F 2 "RoMeLa_Motor:DFNW8_8.3x8.4_short" H 8700 3450 50  0001 C CNN
F 3 "~" H 8500 3350 50  0001 C CNN
	1    8500 3350
	1    0    0    -1  
$EndComp
$Comp
L Motor_Gen2P-rescue:Q_NMOS_GSD-Device Q4
U 1 1
P 5650 3750
F 0 "Q4" H 5500 3850 50  0000 L CNN
F 1 "NMOS" H 5500 3600 50  0001 L CNN
F 2 "RoMeLa_Motor:DFNW8_8.3x8.4_short" H 5850 3850 50  0001 C CNN
F 3 "~" H 5650 3750 50  0001 C CNN
	1    5650 3750
	1    0    0    -1  
$EndComp
Wire Wire Line
	5550 3550 5750 3550
Connection ~ 5750 3550
Wire Wire Line
	5750 3950 5750 4100
$Comp
L Motor_Gen2P-rescue:Q_NMOS_GSD-Device Q2
U 1 1
P 8500 3750
F 0 "Q2" H 8350 3850 50  0000 L CNN
F 1 "NMOS" H 8704 3705 50  0001 L CNN
F 2 "RoMeLa_Motor:DFNW8_8.3x8.4_short" H 8700 3850 50  0001 C CNN
F 3 "~" H 8500 3750 50  0001 C CNN
	1    8500 3750
	1    0    0    -1  
$EndComp
$Comp
L Motor_Gen2P-rescue:Q_NMOS_GSD-Device Q5
U 1 1
P 7150 3350
F 0 "Q5" H 7000 3450 50  0000 L CNN
F 1 "NMOS" H 7000 3200 50  0001 L CNN
F 2 "RoMeLa_Motor:DFNW8_8.3x8.4_short" H 7350 3450 50  0001 C CNN
F 3 "~" H 7150 3350 50  0001 C CNN
	1    7150 3350
	1    0    0    -1  
$EndComp
Wire Wire Line
	7050 3550 7250 3550
Connection ~ 7250 3550
Wire Wire Line
	7250 2500 7250 3150
Wire Wire Line
	7250 3950 7250 4100
$Comp
L Motor_Gen2P-rescue:Q_NMOS_GSD-Device Q3
U 1 1
P 5650 3350
F 0 "Q3" H 5500 3450 50  0000 L CNN
F 1 "NMOS" H 5854 3305 50  0001 L CNN
F 2 "RoMeLa_Motor:DFNW8_8.3x8.4_short" H 5850 3450 50  0001 C CNN
F 3 "~" H 5650 3350 50  0001 C CNN
	1    5650 3350
	1    0    0    -1  
$EndComp
$Comp
L Motor_Gen2P-rescue:Q_NMOS_GSD-Device Q6
U 1 1
P 7150 3750
F 0 "Q6" H 7000 3850 50  0000 L CNN
F 1 "NMOS" H 7000 3600 50  0001 L CNN
F 2 "RoMeLa_Motor:DFNW8_8.3x8.4_short" H 7350 3850 50  0001 C CNN
F 3 "~" H 7150 3750 50  0001 C CNN
	1    7150 3750
	1    0    0    -1  
$EndComp
Wire Wire Line
	8400 3550 8600 3550
Connection ~ 8600 3550
Wire Wire Line
	8600 2500 8600 3150
Wire Wire Line
	8600 3950 8600 4100
$Comp
L Motor_Gen2P-rescue:R_Shunt-Device R13
U 1 1
P 9300 5000
F 0 "R13" V 9125 5000 50  0000 C CNN
F 1 "500U" V 9200 5000 50  0000 C CNN
F 2 "RoMeLa_Motor:RES_W1612_4Terminal" V 9230 5000 50  0001 C CNN
F 3 "" H 9300 5000 50  0001 C CNN
	1    9300 5000
	1    0    0    1   
$EndComp
Wire Wire Line
	6450 5200 6450 5350
Wire Wire Line
	6450 3550 6450 4800
Text HLabel 6600 4900 2    60   Output ~ 0
Shunt_A_P
Text HLabel 6600 5100 2    60   Output ~ 0
Shunt_A_N
$Comp
L Motor_Gen2P-rescue:R_Shunt-Device R12
U 1 1
P 6450 5000
F 0 "R12" V 6275 5000 50  0000 C CNN
F 1 "500U" V 6350 5000 50  0000 C CNN
F 2 "RoMeLa_Motor:RES_W1612_4Terminal" V 6380 5000 50  0001 C CNN
F 3 "" H 6450 5000 50  0001 C CNN
	1    6450 5000
	1    0    0    1   
$EndComp
Wire Wire Line
	7950 3550 7950 5350
Wire Wire Line
	8250 1300 9200 1300
Wire Wire Line
	5750 3550 6450 3550
Wire Wire Line
	7250 3550 7950 3550
Wire Wire Line
	8600 3550 9300 3550
$EndSCHEMATC
